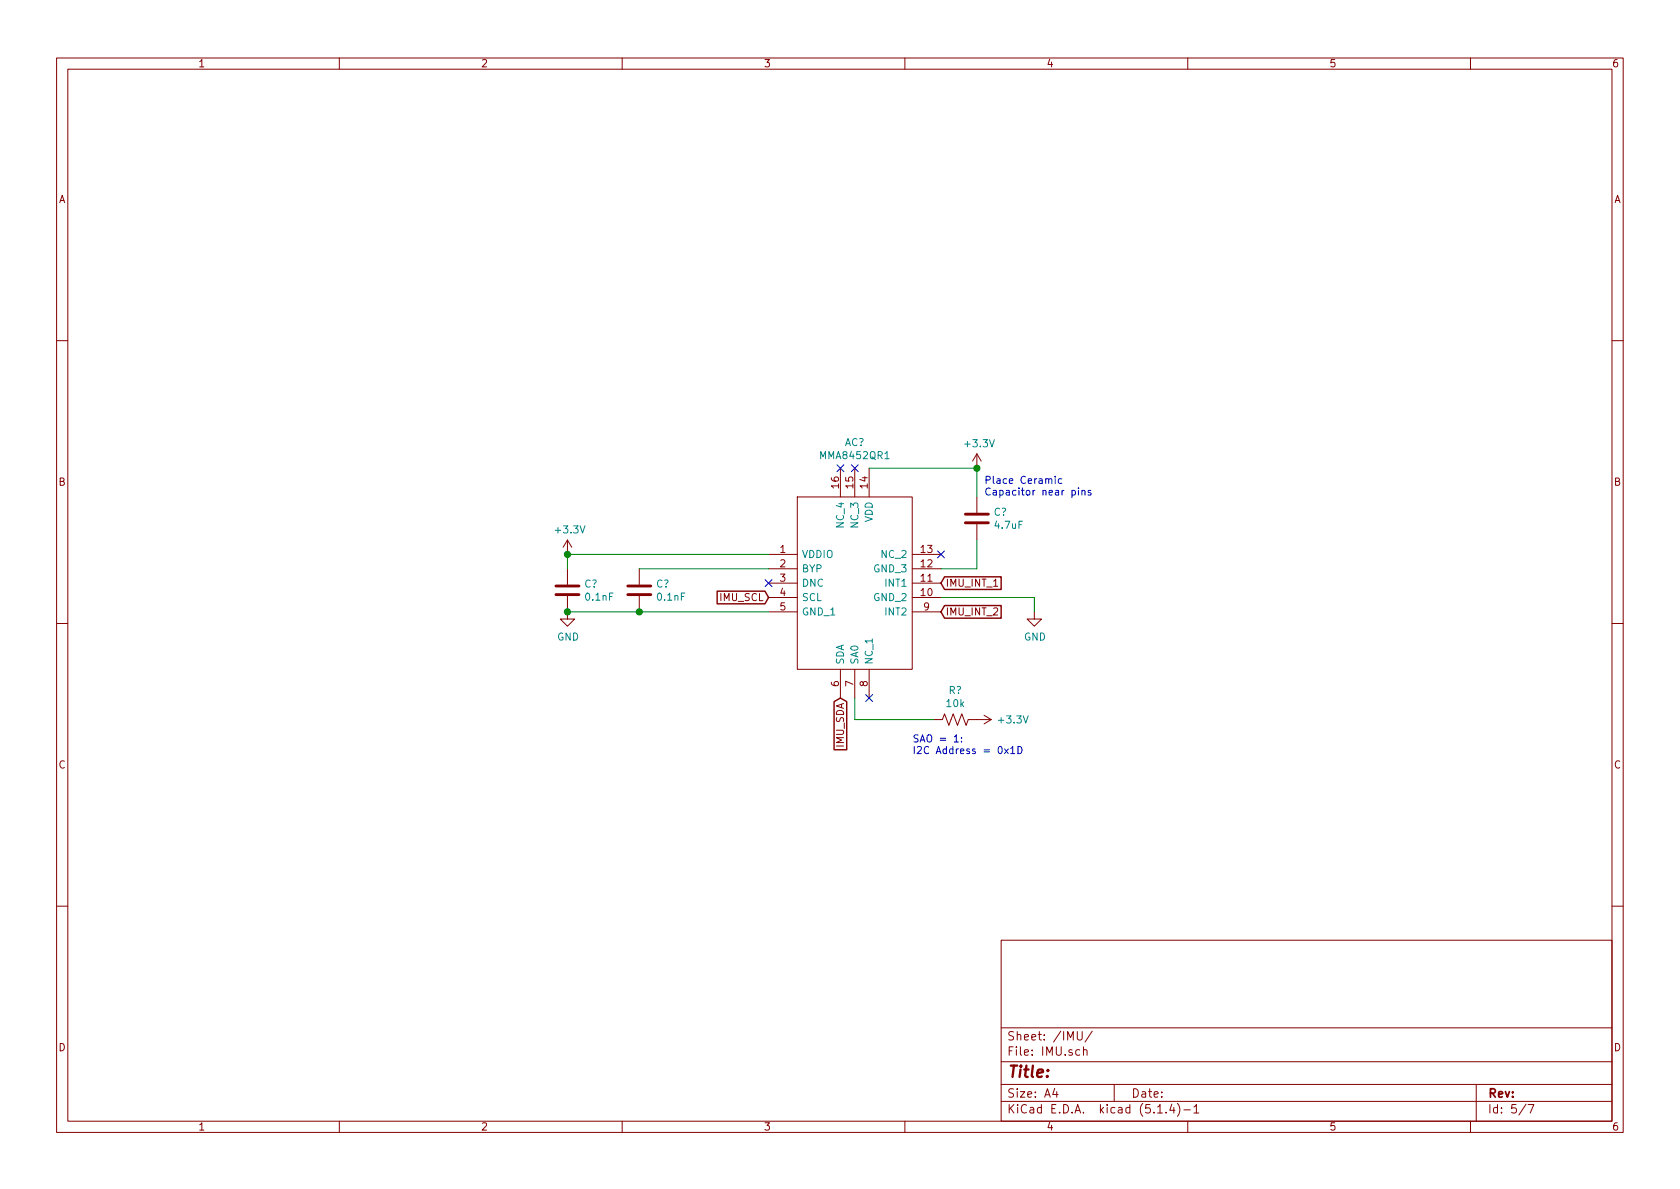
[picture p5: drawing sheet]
<svg xmlns="http://www.w3.org/2000/svg" width="297mm" height="210mm" viewBox="0 0 297 210" stroke-linecap="round" stroke-linejoin="round" font-family="sans-serif">
<g fill="none" stroke="#840000" stroke-width=".18">
<path d="M10 10.3h277v189.9h-277zM12 12.2h273v186.1h-273zM60 10.3v1.9M110 10.3v1.9M160 10.3v1.9M210 10.3v1.9M260 10.3v1.9M10 60.2h2M285 60.2h2M100.3 95.5v2.5M100.3 95.5l-.7 1.3M100.3 95.5l.8 1.3"/>
<path d="M135.9 98h5.1M141 87.9h20.3v30.5h-20.3zM148.6 82.8v5.1M151.1 82.8v5.1M153.7 82.8v5.1M161.3 98h5.1M172.7 80.3l-.7 1.2M172.7 80.3v2.5M172.7 87.9v2.8M172.7 92.7v2.8M172.7 80.3l.8 1.2M10 110.3h2"/>
<path d="M100.3 105.4v4.1h1.3l-1.3 1.2-1.2-1.2h1.2M100.3 100.6v2.8M113 100.6v2.8M113 105.4v2.8M135.9 100.6h5.1M135.9 103.1h5.1M135.9 105.7h5.1M135.9 108.2h5.1M148.6 118.4v5M151.1 118.4v5M153.7 118.4v5M161.3 100.6h5.1"/>
<path d="M161.3 103.1h5.1M161.3 105.7h5.1M161.3 108.2h5.1M182.9 108.2v1.3h1.2l-1.2 1.2-1.3-1.2h1.3M285 110.3h2M165.1 127.2h1.5l.4-1 .8 2.1 .7-2.1 .8 2.1 .8-2.1 .7 2.1 .4-1.1h4.1M174 126.5l1.3 .7M175.3 127.2l-1.3 .8M10 160.2h2M177 166.3h108v32h-108zM285 160.2h2M60 198.3v1.9"/>
<path d="M110 198.3v1.9M160 198.3v1.9M177 194.8h108M177 191.8h108M177 187.8h108M177 181.8h108M186.5 192.5l-.4 1h1M186.8 193v1M190.5 182.4v1.2l.3 .3h.3l.2-.3v-1.2M190.9 185.7l-.4-.1-.3 .3 .1 .6 .2 .1 .4-.1M191.6 185.7a.37 .37 0 0 1 .6 .1v.8M191.6 185.1v1.5"/>
<path d="M193.1 182.3l-1.3 2M197 191.8v3M204.7 196.8h.8M206.2 196.7v.1M207.2 195.2l-.4 1.1h.9M207.5 195.8v1M208.2 195.1a1.71 1.71 0 0 1 0 2.3M209.3 196.3h1.2M210 198.3v1.9M211.1 195.8l.4-.5v1.5M211.1 196.8h.9M260 198.3v1.9"/>
<path d="M261 191.8v6.5M269.8 195.2l-1.2 2M270.2 195.3h1l-.6 1.5"/>
</g>
<path d="M170.7 92.5h4.1M170.7 90.9h4.1M98.3 105.2h4.1M98.3 103.6h4.1M111 105.2h4.1M111 103.6h4.1" fill="none" stroke="#840000" stroke-width=".51"/>
<path d="M135.9 98h-35.6v2.6M153.7 82.8h19v5.1M172.7 95.5v5.1h-6.3M100.3 108.2h35.6M113 100.6h22.9M166.4 105.7h16.5v2.5M151.1 123.4v3.8h14" fill="none" stroke="#008400" stroke-width=".18"/>
<path d="M126.8 104.5h8.5l.6 1.2-.6 1.1h-8.5zM167 107.1h10v2.2h-10l-.6-1.1zM167 102h10v2.2h-10l-.6-1.1zM147.5 124.1l1.1-.7 1.1 .7v8.5h-2.2z" fill="none" stroke="#840000" stroke-width=".25"/>
<g fill="none" stroke="#0000c2" stroke-width=".18">
<path d="M186.6 84.2v.1M186.6 84.7v.8M187.7 84.7h-.3l-.3 .2 .1 .5h.5M189.5 86.8l.4-.1 .2 .2-.1 .6h-.5M190.7 86.3v.1M190.7 86.7v.8M191.3 86.8l.2-.1 .3 .1v.7M191.3 86.7v.8M192.9 86.8l-.3-.1-.2 .2v.2l.5 .1v.3h-.5M168.7 130.3l.4-.4v1.3M168.7 131.2h.8M170 131.1v.1"/>
<path d="M170 130.4v.2M177.6 132.4l.7 .9M178.3 132.4l-.7 .9M178.7 132.4l.4-.4v1.3M178.7 133.3h.7M180 132a.64 .64 0 0 1 .7 .6 .64 .64 0 0 1-.7 .7z"/>
</g>
<g fill="#008400" stroke="#008400" stroke-width=".25">
<circle cx="100.3" cy="108.2" r=".51"/>
<circle cx="113" cy="108.2" r=".51"/>
<circle cx="100.3" cy="98" r=".51"/>
<circle cx="172.7" cy="82.8" r=".51"/>
</g>
<path d="M148 82.2l1.2 1.2M149.2 82.2l-1.2 1.2M150.5 82.2l1.2 1.2M151.7 82.2l-1.2 1.2M165.8 97.4l1.2 1.2M167 97.4l-1.2 1.2M135.3 102.5l1.2 1.2M136.5 102.5l-1.2 1.2M153.1 122.8l1.2 1.2M154.3 122.8l-1.2 1.2" fill="none" stroke="#000084" stroke-width=".18"/>
<text font-size="2.8" fill="#840000" x="178" y="190.5">Title:</text>
<g font-size="2.1" fill="#840000">
<text x="178" y="184">Sheet: /IMU/</text>
<text x="178" y="186.7">File: IMU.sch</text>
<text x="178" y="196.9">KiCad E.D.A. kicad (5.1.4)-1</text>
<text x="178" y="194.1">Size: A4</text>
<text x="200" y="194.1">Date:</text>
<text x="263" y="194.1">Rev:</text>
<text x="263" y="196.9">Id: 5/7</text>
</g>
<g font-size="1.8" fill="#840000">
<text x="35" y="11.9">1</text>
<text x="85" y="11.9">2</text>
<text x="135" y="11.9">3</text>
<text x="185" y="11.9">4</text>
<text x="235" y="11.9">5</text>
<text x="285" y="11.9">6</text>
<text x="10.4" y="35.9">A</text>
<text x="285.4" y="35.9">A</text>
<text x="10.4" y="85.9">B</text>
<text x="148.3" y="86.3" transform="rotate(-90 148.3 86.3)">16</text>
<text x="150.9" y="86.3" transform="rotate(-90 150.9 86.3)">15</text>
<text x="153.4" y="86.3" transform="rotate(-90 153.4 86.3)">14</text>
<text x="285.4" y="85.9">B</text>
<text x="137.9" y="97.8">1</text>
<text x="137.9" y="100.3">2</text>
<text x="162.9" y="100.3">12</text>
<text x="162.9" y="97.8">13</text>
<text x="127.3" y="106.3">IMU_SCL</text>
<text x="137.9" y="102.9">3</text>
<text x="137.9" y="105.4">4</text>
<text x="137.9" y="107.9">5</text>
<text x="162.9" y="105.4">10</text>
<text x="162.9" y="102.9">11</text>
<text x="163.3" y="107.9">9</text>
<text x="167.2" y="103.8">IMU_INT_1</text>
<text x="167.2" y="108.8">IMU_INT_2</text>
<text x="148.3" y="121.4" transform="rotate(-90 148.3 121.4)">6</text>
<text x="150.9" y="121.4" transform="rotate(-90 150.9 121.4)">7</text>
<text x="153.4" y="121.4" transform="rotate(-90 153.4 121.4)">8</text>
<text x="10.4" y="135.9">C</text>
<text x="149.2" y="132.2" transform="rotate(-90 149.2 132.2)">IMU_SDA</text>
<text x="285.4" y="135.9">C</text>
<text x="10.4" y="185.9">D</text>
<text x="285.4" y="185.9">D</text>
<text x="35" y="199.9">1</text>
<text x="85" y="199.9">2</text>
<text x="135" y="199.9">3</text>
<text x="185" y="199.9">4</text>
<text x="235" y="199.9">5</text>
<text x="285" y="199.9">6</text>
</g>
<g font-size="1.8" fill="#008484">
<text x="145.2" y="81.2">MMA8452QR1</text>
<text x="149.3" y="78.9">AC?</text>
<text x="170.8" y="79.1">+3.3V</text>
<text x="98.4" y="94.3">+3.3V</text>
<text x="149.2" y="93.2" transform="rotate(-90 149.2 93.2)">NC_4</text>
<text x="151.8" y="93.2" transform="rotate(-90 151.8 93.2)">NC_3</text>
<text x="154.3" y="92.4" transform="rotate(-90 154.3 92.4)">VDD</text>
<text x="175.7" y="91.2">C?</text>
<text x="176" y="93.5">4.7uF</text>
<text x="141.7" y="98.7">VDDIO</text>
<text x="141.7" y="101.2">BYP</text>
<text x="154.6" y="101.2">GND_3</text>
<text x="156" y="98.7">NC_2</text>
<text x="103.3" y="103.9">C?</text>
<text x="103.6" y="106.2">0.1nF</text>
<text x="116" y="103.9">C?</text>
<text x="116.3" y="106.2">0.1nF</text>
<text x="141.7" y="103.8">DNC</text>
<text x="141.7" y="106.3">SCL</text>
<text x="154.6" y="106.3">GND_2</text>
<text x="156.7" y="103.8">INT1</text>
<text x="98.5" y="113.3">GND</text>
<text x="141.7" y="108.8">GND_1</text>
<text x="156.7" y="108.8">INT2</text>
<text x="181.1" y="113.3">GND</text>
<text x="149.2" y="117.6" transform="rotate(-90 149.2 117.6)">SDA</text>
<text x="151.8" y="117.6" transform="rotate(-90 151.8 117.6)">SA0</text>
<text x="154.3" y="117.6" transform="rotate(-90 154.3 117.6)">NC_1</text>
<text x="167.4" y="125">10k</text>
<text x="167.7" y="122.7">R?</text>
<text x="176.7" y="127.9">+3.3V</text>
</g>
<g font-size="1.8" fill="#0000c2">
<text x="174" y="85.6">Place Ceramic</text>
<text x="174" y="87.6">Capacitor near pins</text>
<text x="161.3" y="131.3">SAO = 1:</text>
<text x="161.3" y="133.3">I2C Address = 0x1D</text>
</g>
</svg>
